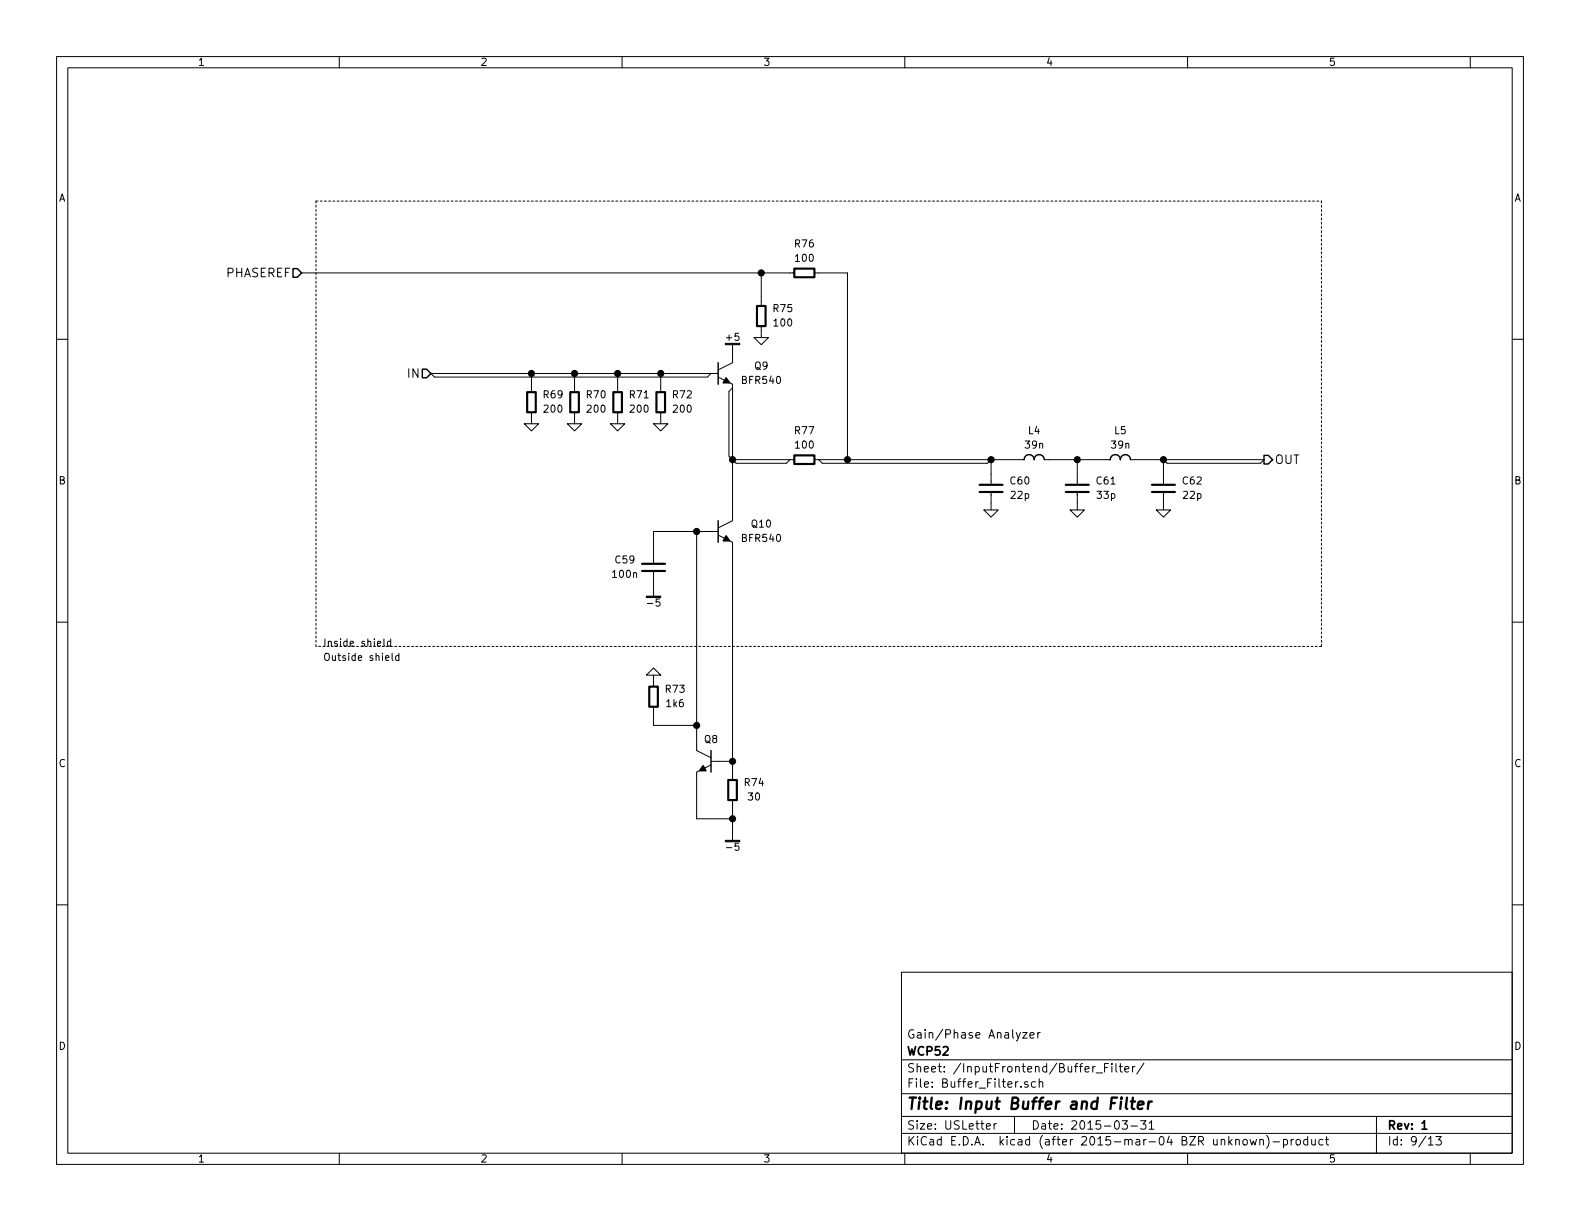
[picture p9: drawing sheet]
<svg xmlns="http://www.w3.org/2000/svg" width="279mm" height="216mm" viewBox="0 0 279 216" stroke-linecap="round" stroke-linejoin="round" font-family="sans-serif">
<g fill="none" stroke="#000" stroke-width=".18">
<path d="M10 10h259.4v195.9h-259.4zM12 12h255.4v191.9h-255.4zM60 10v2M110 10v2M160 10v2M210 10v2M260 10v2M10 60h2M53.3 48.3h87.2M133.3 59.7h2.6l-1.3 1.3zM134.6 48.3v5.8M134.6 57.7v2"/>
<path d="M144 48.3h5.9v33M267.4 60h2M92.7 74.9h2.5l-1.2 1.3zM94 66v3.3M94 72.9v2M100.3 74.9h2.6l-1.3 1.3zM101.6 66v3.3M101.6 72.9v2M107.9 74.9h2.6l-1.3 1.3zM109.2 66v3.3M109.2 72.9v2M115.6 74.9h2.5l-1.3 1.3z"/>
<path d="M116.8 66v3.3M116.8 72.9v2M125.7 66l-.6 .7h-48.3l-.6-.7h50.8M127 66.7l2.5 1.2v24.2l-2.5 1.2M129.5 61v3.1l-2.5 1.3M129.5 68.6l-.6 .6v11.4l1.3 1.3h8.9l.6-.6M123.2 94v38.7l2.5 1.3M127 94.6l2.5 1.3v42M127 94h-11.4v5.7M129.5 81.3h11M144 81.3h37.1M144.8 81.3l.6 .6h29.2l.7-.6v4.4"/>
<path d="M174 90.2h2.5l-1.2 1.2zM175.3 87v3.2M184.7 81.3h11.6M189.2 90.2h2.6l-1.3 1.2zM190.5 81.3v4.4M190.5 87v3.2M199.9 81.3h23.6l-.6 .6h-16.5l-.7-.6v4.4M204.5 90.2h2.5l-1.3 1.2zM205.7 87v3.2M10 110h2M67.9 113v1l.2 .2M69.1 113.5l-.4-.1-.2 .2 .1 .6h.5"/>
<path d="M69.1 113v1.2M69.3 115.5v1.1l.2 .2M70.5 116l-.3-.1-.2 .3 .1 .5h.4M70.5 115.5v1.3M114.3 119.4l1.3-1.3 1.2 1.3zM115.6 101v4.4M115.6 119.4v2M267.4 110h2M115.6 125v3.3h7.6M125.7 135.3l-2.5 1.2v8.3h6.3M125.7 134.6h3.8M10 160h2"/>
<path d="M129.5 141.5v7.1M267.4 160h2M159.4 171.9h108v32h-108zM159.4 197.4h108M159.4 193.4h108M159.4 187.4h108M174.4 199.2l.7-.2v-.2l-.4-.1-.3 .2 .1 .7h.6M175.8 198.7v1M176.2 198.7l-.4 .3M179.4 197.4v3M180.8 182.6h.8l-.8 1h.8M181.8 191.3a.37 .37 0 0 0-.6 .2l.1 .2 .5 .1v.2l-.2 .3-.4-.1"/>
<path d="M182.1 183.1l.8-.2-.1-.2-.4-.1-.3 .2 .1 .7h.6M183.1 191.3h-.4l-.3 .2 .1 .6 .2 .2 .4-.1M183.5 182.6v1M183.8 191.4l.2-.1h.4v1M183.8 190.8v1.5M183.9 182.6l-.4 .3M193.8 189.7h1.2M195.3 188.8h.5M196 188.1h-.7v1.5M196.6 188.1v.1M196.6 188.6v1M197.3 188.1v1.3l.2 .2"/>
<path d="M197.9 188.6h.6M198.1 188.1v1.3l.4 .2M198.4 198.2h1l-.5 .6 .4 .1v.6l-.2 .2-.7-.2M198.9 189.1l.7-.2v-.3h-.5l-.2 .2 .1 .7h.6M200 199.1h1.1M200.3 188.6v1M200.7 188.6l-.4 .2M201.7 198.2h.9l-.5 .6 .5 .1v.6l-.2 .2-.7-.2M202.3 188l-1.3 1.9M203.2 198.6l.4-.4v1.5M203.2 199.7h.9M243.4 197.4v6.5"/>
<path d="M60 203.9v2M110 203.9v2M159.4 200.4h108M160 203.9v2M210 203.9v2M219.9 201.6l.2-.1 .4 .1 .1 .6-.2 .2-.3 .1-.2-.2zM221.1 201.5l.3 1 .2-.7 .3 .7 .3-1M222.8 201.6l.2-.1h.4v1M222.8 201.5v1M224 200.8a1.71 1.71 0 0 1 0 2.2M225.1 201.9h1.2M227 201.5h.4l.3 .3-.1 .6h-.6"/>
<path d="M227 201.5v1.5M228.3 201.5v1M228.8 201.5l-.5 .3M229.3 201.6l.2-.1 .4 .1 .1 .6-.2 .2-.3 .1-.2-.2zM231.2 201.5h-.4l-.3 .3 .1 .5 .2 .2 .4-.1M231.2 201v1.5M232 201.5v.9l.4 .1 .2-.2M232.6 201.5v1M233.9 201.5h-.4l-.3 .3 .1 .5 .2 .2 .4-.1M234.4 201.5h.5M234.6 201v1.3l.3 .2M252.6 202.5h.8"/>
<path d="M253.9 201h1l-.5 .5 .4 .2v.6l-.2 .2-.7-.2M260 203.9v2"/>
</g>
<path d="M251.5 199.7h.8" fill="none" stroke="#000" stroke-width=".3"/>
<path d="M198.3 194.1v.2l.1-.1-.1-.1v.2M199.3 194.1l-.2 1.7 .2 .3M200 194.8h.7M200.3 194.1l-.2 1.7 .1 .2 .4 .1M201.2 195.4l1-.2v-.4h-.6l-.3 .2-.1 1 .2 .1 .6-.1M203.1 194.8l-.1 1.3M203.7 194.8a.54 .54 0 0 0-.6 .3" fill="none" stroke="#000" stroke-width=".41"/>
<path d="M51.8 47.5h.8l.7 .8-.7 .7h-.8zM74.7 65.3h.7l.8 .7-.8 .8h-.7zM127 64.1v3.8M127 92.1v3.8M181.1 81.3a.89 .89 0 0 1 .9-.9 .89 .89 0 0 1 .9 .9 .89 .89 0 0 1 .9-.9 .89 .89 0 0 1 .9 .9M196.3 81.3a.89 .89 0 0 1 .9-.9 .89 .89 0 0 1 .9 .9 .89 .89 0 0 1 .9-.9 .89 .89 0 0 1 .9 .9M223.5 80.5h.8l.7 .8-.7 .7h-.8zM125.7 132.7v3.8" fill="none" stroke="#000" stroke-width=".25"/>
<g fill="#000" stroke="#000" stroke-width=".25">
<path d="M128.4 66.8l.6 .9h-1.1zM128.4 94.7l.6 .9h-1.1zM124.3 135.4l.5 .9h-1.1z"/>
<circle cx="134.6" cy="48.3" r=".51"/>
<circle cx="94" cy="66" r=".51"/>
<circle cx="101.6" cy="66" r=".51"/>
<circle cx="109.2" cy="66" r=".51"/>
<circle cx="116.8" cy="66" r=".51"/>
<circle cx="123.2" cy="94" r=".51"/>
<circle cx="129.5" cy="81.3" r=".51"/>
<circle cx="149.9" cy="81.3" r=".51"/>
<circle cx="175.3" cy="81.3" r=".51"/>
<circle cx="190.5" cy="81.3" r=".51"/>
<circle cx="205.7" cy="81.3" r=".51"/>
<circle cx="123.2" cy="128.3" r=".51"/>
<circle cx="129.5" cy="134.6" r=".51"/>
<circle cx="129.5" cy="144.8" r=".51"/>
</g>
<g fill="none" stroke="#000" stroke-width=".38">
<path d="M133.9 54.1h1.5v3.6h-1.5zM140.5 47.5h3.5v1.5h-3.5zM93.2 69.3h1.5v3.6h-1.5zM100.8 69.3h1.6v3.6h-1.6zM108.5 69.3h1.5v3.6h-1.5zM116.1 69.3h1.5v3.6h-1.5zM113.5 99.7h4.1M140.5 80.5h3.5v1.5h-3.5zM173.2 87h4.1M173.2 85.7h4.1M188.5 87h4M188.5 85.7h4"/>
<path d="M203.7 87h4.1M203.7 85.7h4.1M113.5 101h4.1M114.8 121.4h1.5v3.6h-1.5zM128.8 137.9h1.5v3.6h-1.5z"/>
</g>
<path d="M128.3 60.7h2.5v.3h-2.5z" fill="#000" stroke="#000" stroke-width=".18"/>
<path d="M55.9 35.6h177.8M233.7 35.6v78.7M55.9 114.3v-78.7M233.7 114.3h-177.8" fill="none" stroke="#000" stroke-width=".18" stroke-dasharray=".3 .4"/>
<text font-size="2.8" x="160.4" y="196.2">Title: Input Buffer and Filter</text>
<g font-size="2.1">
<text x="39.9" y="49">PHASEREF</text>
<text x="72.1" y="66.8">IN</text>
<text x="225.5" y="82">OUT</text>
<text x="160.4" y="183.6">Gain/Phase Analyzer</text>
<text x="160.4" y="189.6">Sheet: /InputFrontend/Buffer_Filter/</text>
<text x="160.4" y="186.6">WCP52</text>
<text x="160.4" y="192.3">File: Buffer_Filter.sch</text>
<text x="160.4" y="202.5">KiCad E.D.A. kicad (after 2015-mar-04 BZR unknown)-product</text>
<text x="160.4" y="199.7">Size: USLetter</text>
<text x="182.4" y="199.7">Date: 2015-03-31</text>
<text x="245.4" y="199.7">Rev: 1</text>
<text x="245.4" y="202.5">Id: 9/13</text>
</g>
<g font-size="1.8">
<text x="35" y="11.6">1</text>
<text x="85" y="11.6">2</text>
<text x="135" y="11.6">3</text>
<text x="185" y="11.6">4</text>
<text x="235" y="11.6">5</text>
<text x="10.4" y="35.6">A</text>
<text x="267.8" y="35.6">A</text>
<text x="140.6" y="43.7">R76</text>
<text x="140.8" y="46.3">100</text>
<text x="136.8" y="55.2">R75</text>
<text x="137" y="57.7">100</text>
<text x="128.5" y="60.2">+5</text>
<text x="133.5" y="65.3">Q9</text>
<text x="96.2" y="70.4">R69</text>
<text x="103.8" y="70.4">R70</text>
<text x="111.4" y="70.4">R71</text>
<text x="119" y="70.4">R72</text>
<text x="131.3" y="67.9">BFR540</text>
<text x="96.3" y="72.9">200</text>
<text x="103.9" y="72.9">200</text>
<text x="111.6" y="72.9">200</text>
<text x="119.2" y="72.9">200</text>
<text x="140.6" y="76.8">R77</text>
<text x="181.9" y="76.8">L4</text>
<text x="197.1" y="76.8">L5</text>
<text x="140.8" y="79.3">100</text>
<text x="181.4" y="79.3">39n</text>
<text x="196.6" y="79.3">39n</text>
<text x="10.4" y="85.6">B</text>
<text x="178.7" y="85.6">C60</text>
<text x="178.8" y="88.2">22p</text>
<text x="194" y="85.6">C61</text>
<text x="194.1" y="88.2">33p</text>
<text x="209.2" y="85.6">C62</text>
<text x="209.3" y="88.2">22p</text>
<text x="267.8" y="85.6">B</text>
<text x="131.3" y="95.8">BFR540</text>
<text x="132.9" y="93.3">Q10</text>
<text x="108.9" y="99.6">C59</text>
<text x="108.5" y="102.2">100n</text>
<text x="114.8" y="107.2">-5</text>
<text x="57.1" y="114.3">Inside shield</text>
<text x="57.1" y="116.8">Outside shield</text>
<text x="117.8" y="122.5">R73</text>
<text x="117.9" y="125">1k6</text>
<text x="124.6" y="131.4">Q8</text>
<text x="10.4" y="135.6">C</text>
<text x="267.8" y="135.6">C</text>
<text x="131.7" y="139">R74</text>
<text x="132.4" y="141.5">30</text>
<text x="128.8" y="150.4">-5</text>
<text x="10.4" y="185.6">D</text>
<text x="267.8" y="185.6">D</text>
<text x="35" y="205.5">1</text>
<text x="85" y="205.5">2</text>
<text x="135" y="205.5">3</text>
<text x="185" y="205.5">4</text>
<text x="235" y="205.5">5</text>
</g>
</svg>
